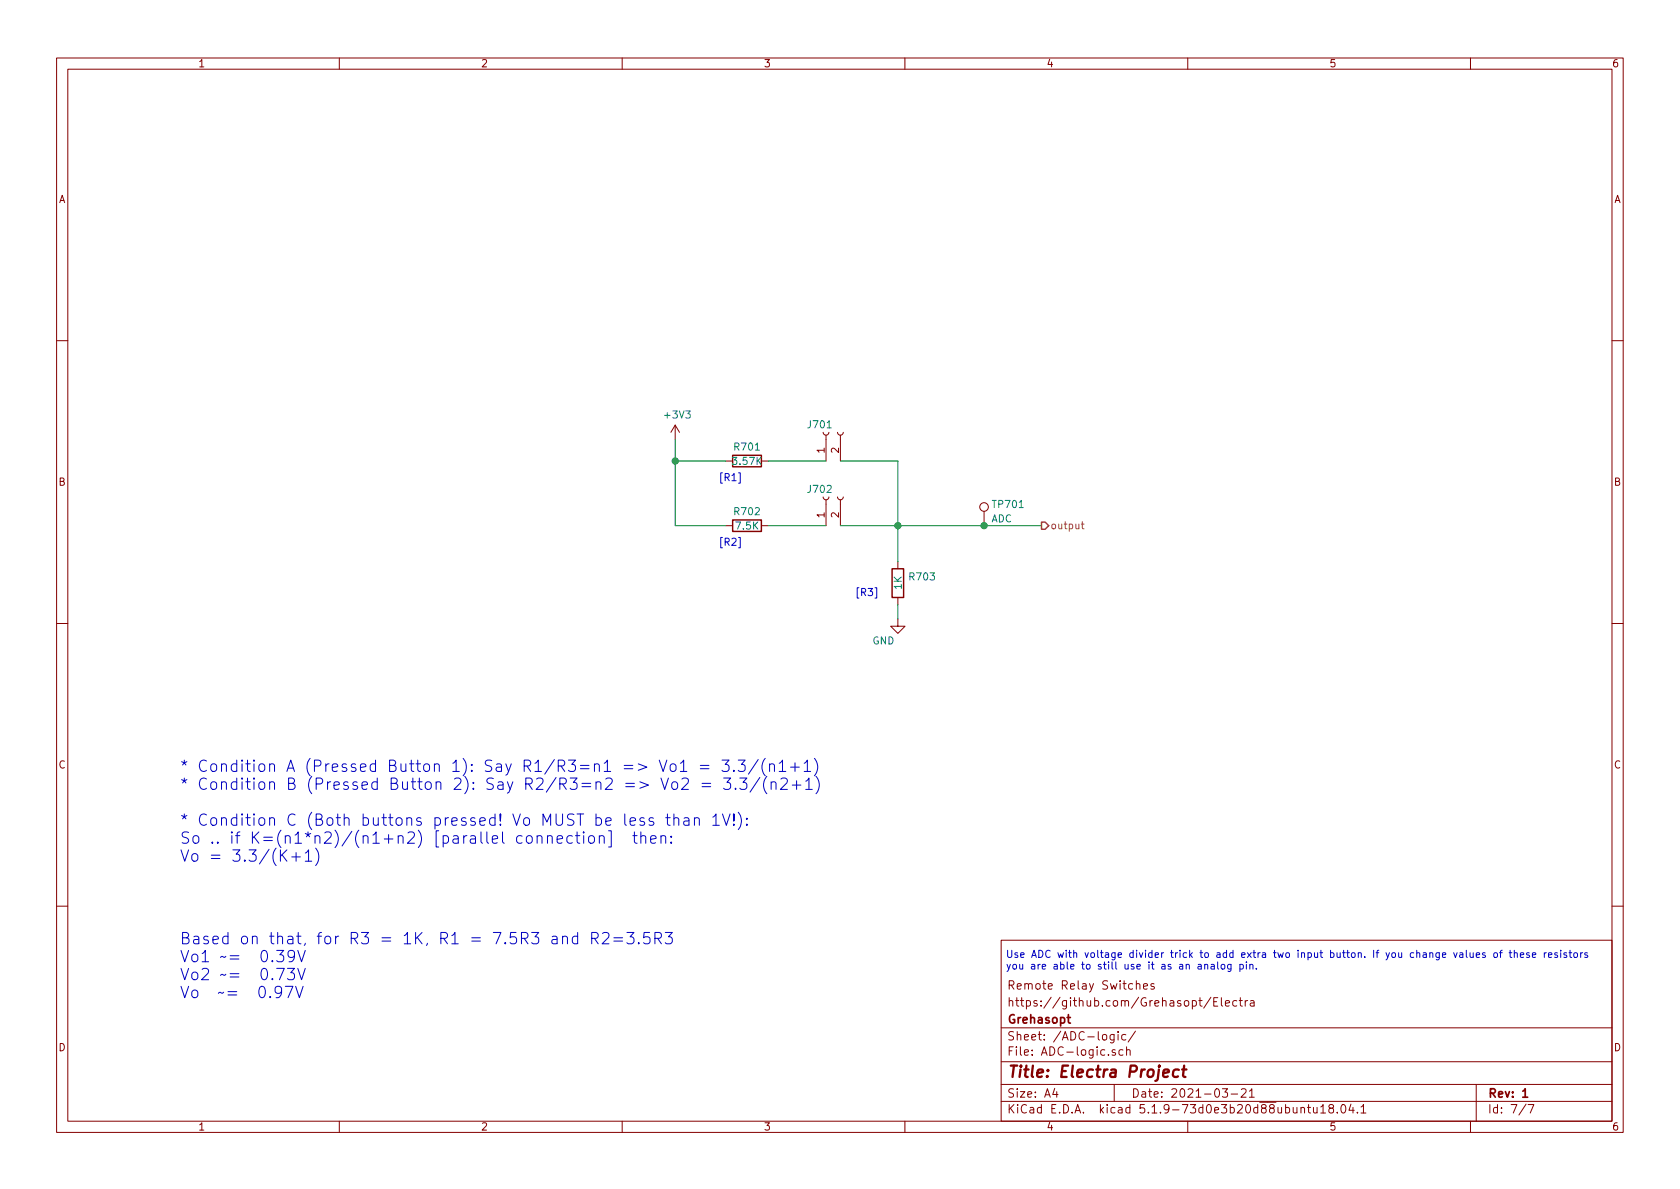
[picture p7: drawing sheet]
EESchema Schematic File Version 4
EELAYER 30 0
EELAYER END
$Descr A4 11693 8268
encoding utf-8
Sheet 7 7
Title "Electra Project"
Date "2021-03-21"
Rev "1"
Comp "Grehasopt"
Comment1 "https://github.com/Grehasopt/Electra"
Comment2 "Remote Relay Switches"
Comment3 ""
Comment4 ""
$EndDescr
$Comp
L power:+3V3 #PWR?
U 1 1
P 4700 3050
AR Path="/60D35C67" Ref="#PWR?"  Part="1" 
AR Path="/60D319D8/60D35C67" Ref="#PWR0701"  Part="1" 
F 0 "#PWR0701" H 4700 2900 50  0001 C CNN
F 1 "+3V3" H 4715 3223 50  0000 C CNN
F 2 "" H 4700 3050 50  0001 C CNN
F 3 "" H 4700 3050 50  0001 C CNN
	1    4700 3050
	1    0    0    -1  
$EndComp
$Comp
L Device:R R?
U 1 1
P 6250 4050
AR Path="/60D35C6D" Ref="R?"  Part="1" 
AR Path="/60D319D8/60D35C6D" Ref="R703"  Part="1" 
F 0 "R703" H 6320 4096 50  0000 L CNN
F 1 "1K" V 6250 4000 50  0000 L CNN
F 2 "Resistor_SMD:R_0603_1608Metric_Pad0.98x0.95mm_HandSolder" V 6180 4050 50  0001 C CNN
F 3 "~https://datasheet.lcsc.com/szlcsc/1811141223_UNI-ROYAL-Uniroyal-Elec-0603WAF1001T5E_C21190.pdf" H 6250 4050 50  0001 C CNN
F 4 "1kΩ ±1% 0.1W ±100ppm/℃ 0603 Chip Resistor - Surface Mount RoHS" H 6250 4050 50  0001 C CNN "Description"
F 5 "C21190" H 6250 4050 50  0001 C CNN "LCSC Part #"
F 6 "UNI-ROYAL(Uniroyal Elec)" H 6250 4050 50  0001 C CNN "Manufacturer"
F 7 "0.1W" H 6250 4050 50  0001 C CNN "Maximum Value"
F 8 "0603WAF1001T5E" H 6250 4050 50  0001 C CNN "Mfr.Part #"
F 9 "0603" H 6250 4050 50  0001 C CNN "Package Reference"
	1    6250 4050
	1    0    0    -1  
$EndComp
$Comp
L Device:R R?
U 1 1
P 5200 3650
AR Path="/60D35C73" Ref="R?"  Part="1" 
AR Path="/60D319D8/60D35C73" Ref="R702"  Part="1" 
F 0 "R702" V 5100 3650 50  0000 C CNN
F 1 "7.5K" V 5200 3650 50  0000 C CNN
F 2 "Resistor_SMD:R_0603_1608Metric_Pad0.98x0.95mm_HandSolder" V 5130 3650 50  0001 C CNN
F 3 "https://datasheet.lcsc.com/szlcsc/1811081723_UNI-ROYAL-Uniroyal-Elec-0603WAF7501T5E_C23234.pdf" H 5200 3650 50  0001 C CNN
F 4 "0603" H 5200 3650 50  0001 C CNN "Package Reference"
F 5 "7.5kΩ ±1% 0.1W ±100ppm/℃ 0603 Chip Resistor - Surface Mount RoHS" H 5200 3650 50  0001 C CNN "Description"
F 6 "C23234" H 5200 3650 50  0001 C CNN "LCSC Part #"
F 7 "UNI-ROYAL(Uniroyal Elec)" H 5200 3650 50  0001 C CNN "Manufacturer"
F 8 "0.1W" H 5200 3650 50  0001 C CNN "Maximum Value"
F 9 "0603WAF7501T5E" H 5200 3650 50  0001 C CNN "Mfr.Part #"
	1    5200 3650
	0    1    1    0   
$EndComp
$Comp
L Connector:Conn_01x02_Female J?
U 1 1
P 5750 3000
AR Path="/6086ADDC/60D35C7F" Ref="J?"  Part="1" 
AR Path="/60D35C7F" Ref="J?"  Part="1" 
AR Path="/60D319D8/60D35C7F" Ref="J701"  Part="1" 
F 0 "J701" V 5800 2950 50  0000 L CNN
F 1 "Conn_01x02_Female" H 5800 3000 50  0001 L CNN
F 2 "Connector_JST:JST_XH_B2B-XH-A_1x02_P2.50mm_Vertical" H 5750 3000 50  0001 C CNN
F 3 "-" H 5750 3000 50  0001 C CNN
F 4 "-" H 5750 3000 50  0001 C CNN "Description"
F 5 "-" H 5750 3000 50  0001 C CNN "LCSC Part #"
F 6 "-" H 5750 3000 50  0001 C CNN "Manufacturer"
F 7 "-" H 5750 3000 50  0001 C CNN "Maximum Value"
F 8 "-" H 5750 3000 50  0001 C CNN "Mfr.Part #"
F 9 "-" H 5750 3000 50  0001 C CNN "Package Reference"
	1    5750 3000
	0    -1   -1   0   
$EndComp
Wire Wire Line
	6250 4300 6250 4200
$Comp
L power:GND #PWR?
U 1 1
P 6250 4300
AR Path="/60D35C86" Ref="#PWR?"  Part="1" 
AR Path="/60D319D8/60D35C86" Ref="#PWR0702"  Part="1" 
F 0 "#PWR0702" H 6250 4050 50  0001 C CNN
F 1 "GND" H 6150 4150 50  0000 C CNN
F 2 "" H 6250 4300 50  0001 C CNN
F 3 "" H 6250 4300 50  0001 C CNN
	1    6250 4300
	1    0    0    -1  
$EndComp
Wire Wire Line
	6250 3200 6250 3650
Connection ~ 6250 3650
Wire Wire Line
	6250 3650 6250 3900
Wire Wire Line
	6250 3650 6850 3650
$Comp
L Connector:Conn_01x02_Female J?
U 1 1
P 5750 3450
AR Path="/6086ADDC/60D35C9C" Ref="J?"  Part="1" 
AR Path="/60D35C9C" Ref="J?"  Part="1" 
AR Path="/60D319D8/60D35C9C" Ref="J702"  Part="1" 
F 0 "J702" V 5800 3400 50  0000 L CNN
F 1 "Conn_01x02_Female" H 5800 3450 50  0001 L CNN
F 2 "Connector_JST:JST_XH_B2B-XH-A_1x02_P2.50mm_Vertical" H 5750 3450 50  0001 C CNN
F 3 "-" H 5750 3450 50  0001 C CNN
F 4 "-" H 5750 3450 50  0001 C CNN "Description"
F 5 "-" H 5750 3450 50  0001 C CNN "LCSC Part #"
F 6 "-" H 5750 3450 50  0001 C CNN "Manufacturer"
F 7 "-" H 5750 3450 50  0001 C CNN "Maximum Value"
F 8 "-" H 5750 3450 50  0001 C CNN "Mfr.Part #"
F 9 "-" H 5750 3450 50  0001 C CNN "Package Reference"
	1    5750 3450
	0    -1   -1   0   
$EndComp
Wire Wire Line
	4700 3050 4700 3200
Wire Wire Line
	5050 3650 4700 3650
Wire Wire Line
	5050 3200 4700 3200
Connection ~ 4700 3200
Wire Wire Line
	4700 3200 4700 3650
Wire Wire Line
	5350 3200 5750 3200
Wire Wire Line
	5850 3200 6250 3200
Wire Wire Line
	5850 3650 6250 3650
Wire Wire Line
	5750 3650 5350 3650
Text Notes 5950 4150 0    50   ~ 0
[R3]
Text Notes 5000 3350 0    50   ~ 0
[R1]
Text Notes 5000 3800 0    50   ~ 0
[R2]
$Comp
L Connector:TestPoint TP?
U 1 1
P 6850 3650
AR Path="/60D35CAE" Ref="TP?"  Part="1" 
AR Path="/60D319D8/60D35CAE" Ref="TP701"  Part="1" 
F 0 "TP701" H 6900 3800 50  0000 L CNN
F 1 "ADC" H 6900 3700 50  0000 L CNN
F 2 "TestPoint:TestPoint_Pad_D1.5mm" H 7050 3650 50  0001 C CNN
F 3 "~" H 7050 3650 50  0001 C CNN
F 4 "-" H 6850 3650 50  0001 C CNN "Description"
F 5 "-" H 6850 3650 50  0001 C CNN "LCSC Part #"
F 6 "-" H 6850 3650 50  0001 C CNN "Manufacturer"
F 7 "-" H 6850 3650 50  0001 C CNN "Maximum Value"
F 8 "-" H 6850 3650 50  0001 C CNN "Mfr.Part #"
F 9 "-" H 6850 3650 50  0001 C CNN "Package Reference"
	1    6850 3650
	1    0    0    -1  
$EndComp
Connection ~ 6850 3650
Wire Wire Line
	6850 3650 7250 3650
Text Notes 1250 6000 0    79   ~ 0
* Condition A (Pressed Button 1): Say R1/R3=n1 => Vo1 = 3.3/(n1+1)\n* Condition B (Pressed Button 2): Say R2/R3=n2 => Vo2 = 3.3/(n2+1)\n\n* Condition C (Both buttons pressed! Vo MUST be less than 1V!):\nSo .. if K=(n1*n2)/(n1+n2) [parallel connection]  then:\nVo = 3.3/(K+1)\n
Text Notes 7000 6750 0    50   ~ 0
Use ADC with voltage divider trick to add extra two input button. If you change values of these resistors \nyou are able to still use it as an analog pin.
Text HLabel 7250 3650 2    50   Output ~ 0
output
$Comp
L Device:R R?
U 1 1
P 5200 3200
AR Path="/60D35C8C" Ref="R?"  Part="1" 
AR Path="/60D319D8/60D35C8C" Ref="R701"  Part="1" 
F 0 "R701" V 5100 3200 50  0000 C CNN
F 1 "3.57K" V 5200 3200 50  0000 C CNN
F 2 "Resistor_SMD:R_0603_1608Metric_Pad0.98x0.95mm_HandSolder" V 5130 3200 50  0001 C CNN
F 3 "https://datasheet.lcsc.com/szlcsc/1811081715_UNI-ROYAL-Uniroyal-Elec-0603WAF3571T5E_C22998.pdf" H 5200 3200 50  0001 C CNN
F 4 "0603" H 5200 3200 50  0001 C CNN "Package Reference"
F 5 "3.57kΩ ±1% 0.1W ±100ppm/℃ 0603 Chip Resistor - Surface Mount RoHS" H 5200 3200 50  0001 C CNN "Description"
F 6 "C22998" H 5200 3200 50  0001 C CNN "LCSC Part #"
F 7 "UNI-ROYAL(Uniroyal Elec)" H 5200 3200 50  0001 C CNN "Manufacturer"
F 8 "0.1W" H 5200 3200 50  0001 C CNN "Maximum Value"
F 9 "0603WAF3571T5E" H 5200 3200 50  0001 C CNN "Mfr.Part #"
	1    5200 3200
	0    1    1    0   
$EndComp
Text Notes 1250 6950 0    79   ~ 0
Based on that, for R3 = 1K, R1 = 7.5R3 and R2=3.5R3\nVo1 ~~=  0.39V\nVo2 ~~=  0.73V\nVo  ~~=  0.97V
$EndSCHEMATC
